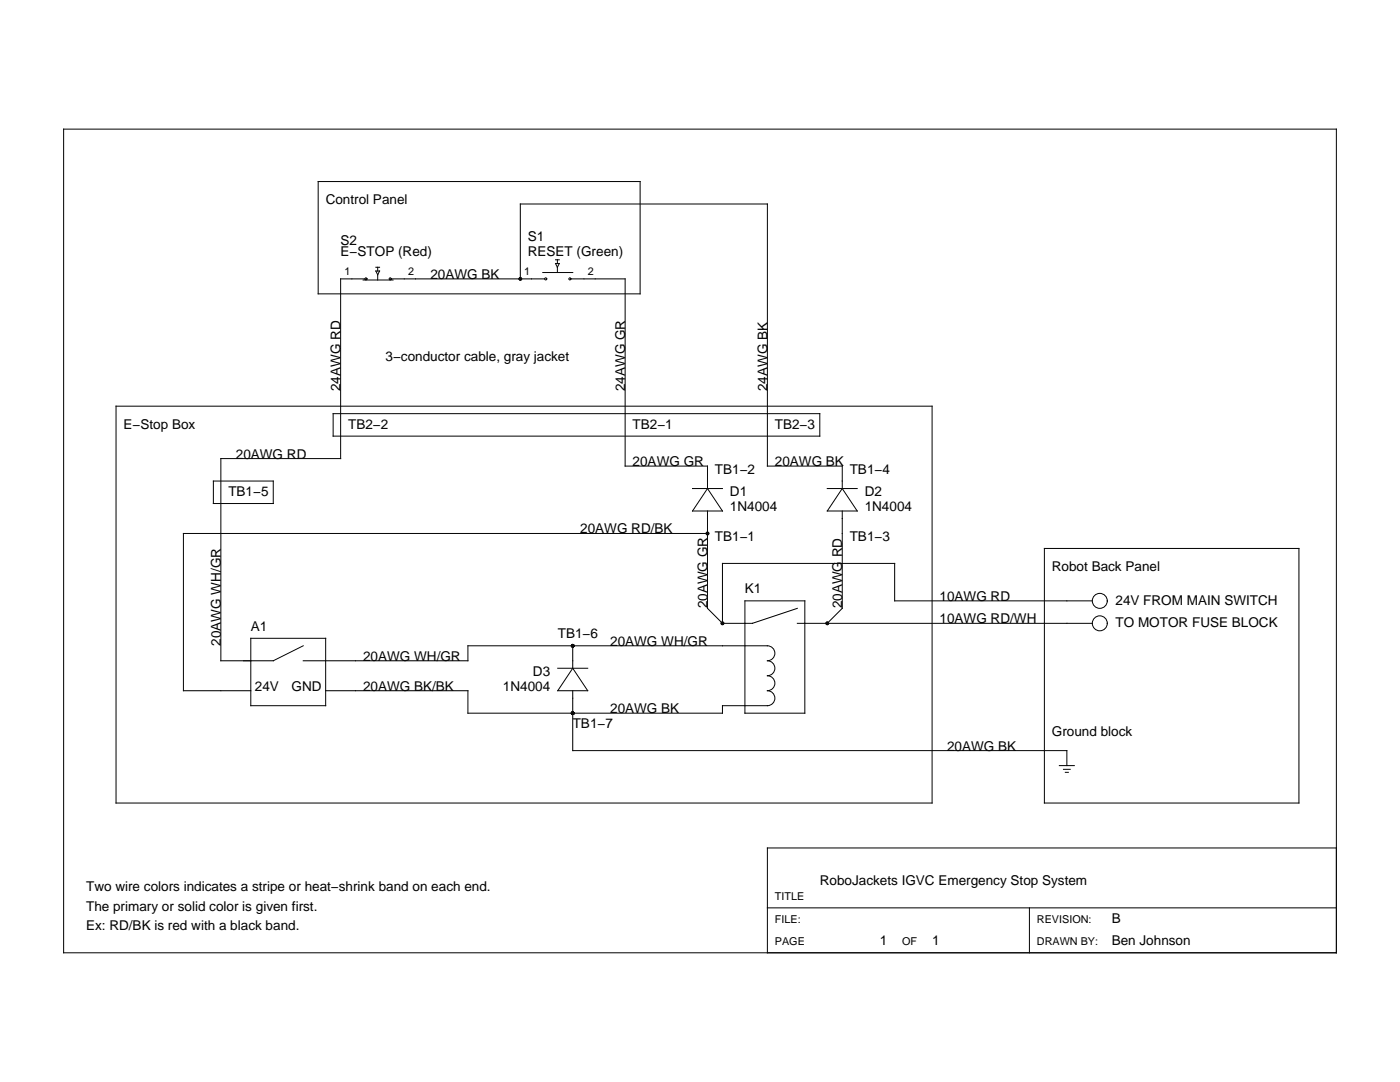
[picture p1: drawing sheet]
<svg xmlns="http://www.w3.org/2000/svg" width="279mm" height="216mm" viewBox="0 0 279 216" stroke-linecap="round" stroke-linejoin="round" font-family="sans-serif">
<g fill="none" stroke="#000" stroke-width=".2">
<path d="M12.7 25.8h254v164.3h-254zM63.5 36.2h64.2v22.4h-64.2zM72.5 55.9h5.9M72.8 55.6h-4.8v35.9h-23.9v40.3h10.4l6-2.9M75 53.3h.8M75 54.1h.8l-.4 .7zM75.4 53.3v.8M75.4 54.8v1.1M78.1 55.6h30.6M103.8 55.6v-14.9h49.3v52.3h15v4.5M108.3 54.4h6M110.9 51.8h.7"/>
<path d="M110.9 52.6h.7l-.4 .7zM111.2 51.8v.8M111.2 53.3v1.1M113.9 55.6h10.9v37.4h16.4v4.5M23.2 81h162.8v79.2h-162.8zM42.6 96h11.9v4.5h-11.9zM66.5 82.5h97.1v4.5h-97.1zM138.2 97.5h6M141.2 97.5l3 4.5h-6zM165.1 97.5h6M168.1 97.5l3 4.5h-6zM141.2 106.4h-104.6v31.4h13.5"/>
<path d="M141.2 102v19.4l3 3M148.7 119.9h11.9v22.4h-11.9zM168.1 102v19.4l-3 3M208.4 109.4h50.8v50.8h-50.8zM218 119.9h-39.5v-7.5h-34.3v12M50.1 127.4h14.9v13.4h-14.9zM60.5 131.8h32.9v-2.9h59.7a1.49 1.49 0 0 1 1.5 1.5 1.49 1.49 0 0 1-1.5 1.4 1.49 1.49 0 0 1 1.5 1.5 1.49 1.49 0 0 1-1.5 1.5 1.49 1.49 0 0 1 1.5 1.5 1.49 1.49 0 0 1-1.5 1.5 1.49 1.49 0 0 1 1.5 1.5 1.49 1.49 0 0 1-1.5 1.5h-8.9v1.5h-50.8v-4.5h-28.4M111.3 133.3h6M114.3 133.3l3 4.5h-6zM114.3 128.9v4.4M114.3 137.8v12h98.6v3M159.1 121.4l-8.9 3h-6"/>
<path d="M159.1 124.4h58.9M211.4 152.8h3M212.2 153.5h1.4M212.6 154.1h.6M266.7 169.2h-113.6v20.9M153.1 181.2h113.6M205.4 181.2v8.9"/>
<circle cx="73" cy="55.6" r=".21"/>
<circle cx="77.9" cy="55.6" r=".21"/>
<circle cx="108.9" cy="55.6" r=".21"/>
<circle cx="113.7" cy="55.6" r=".21"/>
<circle cx="219.5" cy="119.9" r="1.49"/>
<circle cx="219.5" cy="124.4" r="1.49"/>
</g>
<g fill="#000">
<circle cx="103.8" cy="55.6" r=".37"/>
<circle cx="141.2" cy="106.4" r=".37"/>
<circle cx="114.3" cy="128.9" r=".37"/>
<circle cx="144.2" cy="124.4" r=".37"/>
<circle cx="165.1" cy="124.4" r=".37"/>
<circle cx="114.3" cy="142.3" r=".37"/>
</g>
<g font-size="2.7">
<text x="65" y="40.7">Control Panel</text>
<text x="68" y="48.9">S2</text>
<text x="68" y="51.2">E−STOP (Red)</text>
<text x="105.3" y="48.2">S1</text>
<text x="105.3" y="51.2">RESET (Green)</text>
<text x="85.9" y="55.6">20AWG BK</text>
<text x="76.9" y="72.1">3−conductor cable, gray jacket</text>
<text x="68" y="78.1" transform="rotate(-90 68 78.1)">24AWG RD</text>
<text x="124.8" y="78.1" transform="rotate(-90 124.8 78.1)">24AWG GR</text>
<text x="153.1" y="78.1" transform="rotate(-90 153.1 78.1)">24AWG BK</text>
<text x="24.7" y="85.5">E−Stop Box</text>
<text x="69.5" y="85.5">TB2−2</text>
<text x="126.3" y="85.5">TB2−1</text>
<text x="154.6" y="85.5">TB2−3</text>
<text x="47.1" y="91.5">20AWG RD</text>
<text x="126.3" y="93">20AWG GR</text>
<text x="142.7" y="94.5">TB1−2</text>
<text x="154.6" y="93">20AWG BK</text>
<text x="169.6" y="94.5">TB1−4</text>
<text x="45.6" y="99">TB1−5</text>
<text x="145.7" y="99">D1</text>
<text x="145.7" y="102">1N4004</text>
<text x="172.6" y="99">D2</text>
<text x="172.6" y="102">1N4004</text>
<text x="115.8" y="106.4">20AWG RD/BK</text>
<text x="142.7" y="107.9">TB1−1</text>
<text x="169.6" y="107.9">TB1−3</text>
<text x="209.9" y="113.9">Robot Back Panel</text>
<text x="148.7" y="118.4">K1</text>
<text x="187.5" y="119.9">10AWG RD</text>
<text x="50.1" y="125.9">A1</text>
<text x="141.2" y="121.4" transform="rotate(-90 141.2 121.4)">20AWG GR</text>
<text x="168.1" y="121.4" transform="rotate(-90 168.1 121.4)">20AWG RD</text>
<text x="187.5" y="124.4">10AWG RD/WH</text>
<text x="222.6" y="120.6">24V FROM MAIN SWITCH</text>
<text x="222.6" y="125.1">TO MOTOR FUSE BLOCK</text>
<text x="44.1" y="128.9" transform="rotate(-90 44.1 128.9)">20AWG WH/GR</text>
<text x="72.5" y="131.8">20AWG WH/GR</text>
<text x="111.3" y="127.4">TB1−6</text>
<text x="121.8" y="128.9">20AWG WH/GR</text>
<text x="50.9" y="137.9">24V</text>
<text x="58.2" y="137.9">GND</text>
<text x="72.5" y="137.8">20AWG BK/BK</text>
<text x="100.4" y="137.8">1N4004</text>
<text x="106.4" y="134.8">D3</text>
<text x="121.8" y="142.3">20AWG BK</text>
<text x="114.3" y="145.3">TB1−7</text>
<text x="189" y="149.8">20AWG BK</text>
<text x="209.9" y="146.8">Ground block</text>
<text x="17.2" y="177.9">Two wire colors indicates a stripe or heat−shrink band on each end.</text>
<text x="163.6" y="176.7">RoboJackets IGVC Emergency Stop System</text>
<text x="17.2" y="181.8">The primary or solid color is given first.</text>
<text x="17.2" y="185.6">Ex: RD/BK is red with a black band.</text>
<text x="221.9" y="184.1">B</text>
<text x="175.6" y="188.6">1</text>
<text x="186" y="188.6">1</text>
<text x="221.9" y="188.6">Ben Johnson</text>
</g>
<g font-size="2.2">
<text x="68.7" y="54.9">1</text>
<text x="81.4" y="54.9">2</text>
<text x="104.6" y="54.9">1</text>
<text x="117.3" y="54.9">2</text>
<text x="154.6" y="179.7">TITLE</text>
<text x="154.6" y="184.1">FILE:</text>
<text x="206.9" y="184.1">REVISION:</text>
<text x="154.6" y="188.6">PAGE</text>
<text x="180" y="188.6">OF</text>
<text x="206.9" y="188.6">DRAWN BY:</text>
</g>
</svg>
